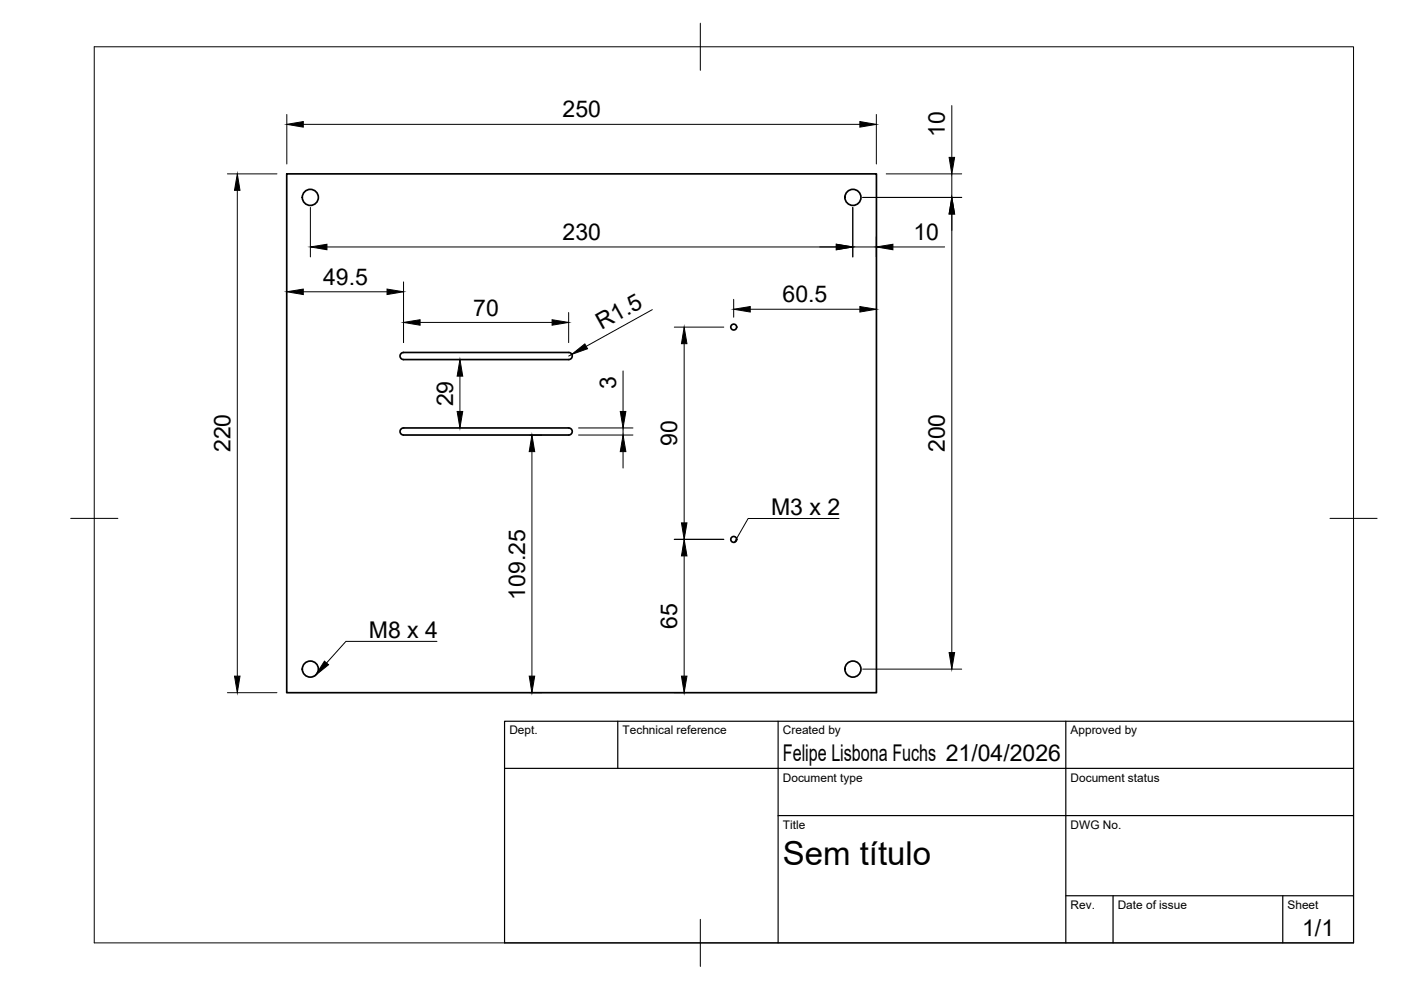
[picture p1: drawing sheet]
<svg xmlns="http://www.w3.org/2000/svg" width="297mm" height="210mm" viewBox="0 0 297 210" stroke-linecap="round" stroke-linejoin="round" font-family="sans-serif">
<!-- layer: Visible -->
<g fill="none" stroke="#000" stroke-width=".36">
<path d="M60.8 36.9h125v110h-125zM85 75l.6-.3h35a.75 .75 0 0 1 .7 .8 .75 .75 0 0 1-.7 .7h-35a.75 .75 0 0 1-.7-.4 .75 .75 0 0 1 .1-.8zM85 91l.6-.3h35a.75 .75 0 0 1 .7 .8 .75 .75 0 0 1-.7 .7h-35a.75 .75 0 0 1-.7-.4 .75 .75 0 0 1 .1-.8z"/>
<circle cx="65.8" cy="41.9" r="1.7"/>
<circle cx="180.8" cy="41.9" r="1.7"/>
<circle cx="155.6" cy="69.3" r=".62"/>
<circle cx="155.6" cy="114.4" r=".62"/>
<circle cx="65.8" cy="141.9" r="1.7"/>
<circle cx="180.8" cy="141.9" r="1.7"/>
</g>
<!-- layer: BORDER -->
<path d="M20 9.9h267v190h-267zM148.5 4.9v10M15 109.9h10M282 109.9h10M148.5 194.9v10" fill="none" stroke="#000" stroke-width=".21"/>
<!-- layer: TITLEBLOCK -->
<path d="M107 152.9h180v47h-180zM131 152.9v10M165 152.9v47M226 152.9v47M107 162.9h180M165 172.9h122M226 189.9h61M236 189.9v10M272 189.9v10" fill="none" stroke="#000" stroke-width=".25"/>
<!-- layer: FD_Dimensions -->
<g fill="none" stroke="#000" stroke-width=".21">
<path d="M48.2 36.9h10.5M60.8 24.3v10.5M64.3 26.4h118M185.8 24.3v10.5M187.9 36.9h16M201.8 22.4v11M201.8 36.9v5M50.3 40.4v103M65.8 44v10.5M69.3 52.4h108M85.6 59.8v12.8M180.8 44v10.5"/>
<path d="M180.8 52.4h5M182.9 41.9h21M185.8 50.2v4.3M189.3 52.4h11M201.8 45.4v93M64.3 61.9h17.8M89.1 68.4h28M97.5 79.7v7.5M120.6 66.3v6.3M121.2 75.1l-.6 .4M132.1 78.6v8.6M138.3 65.7l-14 7.7"/>
<path d="M143 69.4h10.5M145.1 72.9v38M155.6 63.5v3.8M159.1 65.6h23.2M112.4 92.2h2.5M112.8 95.8v47.6M122.7 92.2h11.5M122.7 90.7h11.5M132.1 90.7v1.5M132.1 95.8v3.4M143 114.4h10.5M145.1 117.9v25.5"/>
<path d="M48.2 146.9h10.5M112.4 146.9h2.5M143 146.9h2.2M182.9 141.9h21"/>
</g>
<g fill="#000" stroke="#000" stroke-width=".21">
<path d="M60.8 26.4l3.5-.6v1.2zM182.3 25.8l3.5 .6-3.5 .6zM201.2 33.4h1.2l-.6 3.5zM50.3 36.9l.6 3.5h-1.2zM65.8 52.4l3.5-.6v1.2zM177.3 51.8l3.5 .6-3.5 .6zM185.8 52.4l3.5-.6v1.2zM201.8 41.9l.6 3.5h-1.2zM60.8 61.9l3.5-.6v1.2zM82.1 61.3l3.5 .6-3.5 .6zM85.6 68.4l3.5-.6v1.2zM97.5 76.2l.6 3.5h-1.2z"/>
<path d="M117.1 67.8l3.5 .6-3.5 .6zM121.2 75.1l2.8-2.2 .6 1zM145.1 69.4l.5 3.5h-1.1zM155.6 65.6l3.5-.6v1.2zM182.3 65l3.5 .6-3.5 .6zM96.9 87.2h1.2l-.6 3.5zM112.8 92.2l.6 3.6h-1.2zM132.1 92.2l.6 3.6h-1.2zM131.5 87.2h1.2l-.6 3.5zM145.1 114.4l.5 3.5h-1.1zM144.5 110.9h1.1l-.5 3.5zM201.2 138.4h1.2l-.6 3.5z"/>
<path d="M49.7 143.4h1.2l-.6 3.5zM112.2 143.4h1.2l-.6 3.5zM144.5 143.4h1.1l-.5 3.5z"/>
</g>
<!-- layer: Hole Notes -->
<path d="M68.8 140.2l.9 .7-2.8 2.3z" fill="#000" stroke="#000" stroke-width=".21"/>
<path d="M177.9 109.9h-19.3l-2.9 5.1M92.6 136h-19.3l-4.1 4.6" fill="none" stroke="#000" stroke-width=".21"/>
<text font-size="7" x="166" y="183.4">Sem título</text>
<g font-size="4.9">
<text x="119.3" y="24.9">250</text>
<text x="200.3" y="29" transform="rotate(-90 200.3 29)">10</text>
<text x="119.3" y="50.9">230</text>
<text x="193.7" y="50.9">10</text>
<text x="68.5" y="60.4">49.5</text>
<text x="165.9" y="64.1">60.5</text>
<text x="100.4" y="66.9">70</text>
<text x="127.5" y="70" transform="rotate(-29 127.5 70)">R1.5</text>
<text x="130.6" y="82.5" transform="rotate(-90 130.6 82.5)">3</text>
<text x="96.1" y="86.2" transform="rotate(-90 96.1 86.2)">29</text>
<text x="48.9" y="95.9" transform="rotate(-90 48.9 95.9)">220</text>
<text x="143.6" y="94.6" transform="rotate(-90 143.6 94.6)">90</text>
<text x="200.3" y="95.9" transform="rotate(-90 200.3 95.9)">200</text>
<text x="163.5" y="109.2">M3 x 2</text>
<text x="111.3" y="127.2" transform="rotate(-90 111.3 127.2)">109.25</text>
<text x="78.2" y="135.3">M8 x 4</text>
<text x="143.6" y="133.3" transform="rotate(-90 143.6 133.3)">65</text>
<text x="166" y="161.4">Felipe Lisbona Fuchs 21/04/2026</text>
<text x="276.1" y="198.6">1/1</text>
</g>
<g font-size="2.5">
<text x="108" y="155.7">Dept.</text>
<text x="132" y="155.7">Technical reference</text>
<text x="166" y="155.7">Created by</text>
<text x="227" y="155.7">Approved by</text>
<text x="166" y="165.7">Document type</text>
<text x="227" y="165.7">Document status</text>
<text x="166" y="175.7">Title</text>
<text x="227" y="175.7">DWG No.</text>
<text x="227" y="192.7">Rev.</text>
<text x="237" y="192.7">Date of issue</text>
<text x="273" y="192.7">Sheet</text>
</g>
</svg>
